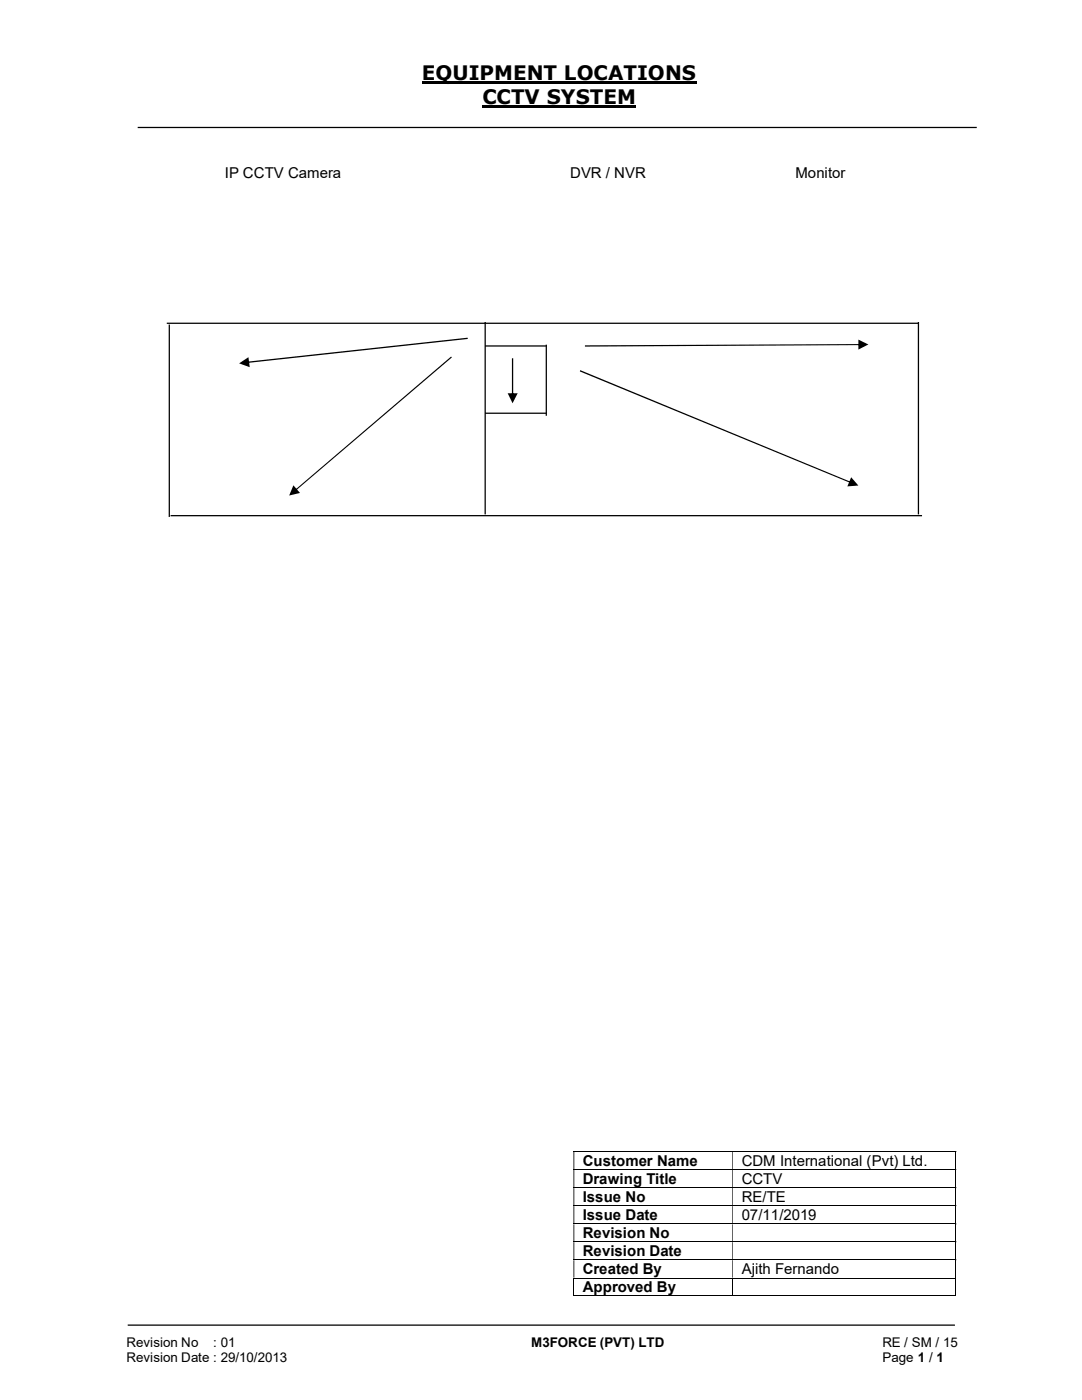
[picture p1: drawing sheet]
<svg xmlns="http://www.w3.org/2000/svg" width="216mm" height="279mm" viewBox="0 0 216 279" stroke-linecap="round" stroke-linejoin="round" font-family="sans-serif">
<path d="M84.2 16.5h54.8M96.3 21.3h30.7" fill="none" stroke="#000" stroke-width=".42"/>
<path d="M27.5 25.4h167.4M33.3 64.5h150M33.8 64.8v38.4M96.8 64.3v38.4M96.8 69h12.2M109 68.8v14.2M183.3 64.3v38.4M96.8 82.5h12.2M34 102.9h150M25.5 264.5h165" fill="none" stroke="#000" stroke-width=".25"/>
<g fill="none" stroke="#000" stroke-width=".2">
<path d="M114.4 229.8h76.3M114.4 233.4h76.3M114.4 237h76.3M190.8 229.9v3.4M190.8 233.5v3.4M190.8 237.1v3.4M114.4 240.6h76.3M114.4 244.3h76.3M114.4 247.8h76.3M114.4 251.4h76.3M114.4 255.1h76.3M114.4 258.6h31.7"/>
<path d="M114.5 255.1v3.6M146.2 255.1v3.6M146.3 258.6h44.4M190.8 240.7v3.5M190.8 244.3v3.4M190.8 247.9v3.4M190.8 251.5v3.5M190.8 255.1v3.6"/>
</g>
<g fill="#000">
<path d="M190.7 229.7h.1v.2h-.1zM114.4 229.9h.2v3.4h-.2zM146.1 229.9h.2v3.4h-.2z" fill-rule="evenodd"/>
<path d="M190.7 233.3h.1v.2h-.1zM114.4 233.5h.2v3.4h-.2zM146.1 233.5h.2v3.4h-.2z" fill-rule="evenodd"/>
<path d="M190.7 236.9h.1v.2h-.1zM114.4 237.1h.2v3.4h-.2zM146.1 237.1h.2v3.4h-.2z" fill-rule="evenodd"/>
<path d="M190.7 240.5h.1v.2h-.1zM114.4 240.7h.2v3.5h-.2zM146.1 240.7h.2v3.5h-.2z" fill-rule="evenodd"/>
<path d="M190.7 244.2h.1v.1h-.1zM114.4 244.3h.2v3.4h-.2zM146.1 244.3h.2v3.4h-.2z" fill-rule="evenodd"/>
<path d="M190.7 247.7h.1v.2h-.1zM114.4 247.9h.2v3.4h-.2zM146.1 247.9h.2v3.4h-.2z" fill-rule="evenodd"/>
<path d="M190.7 251.3h.1v.2h-.1zM114.4 251.5h.2v3.5h-.2zM146.1 251.5h.2v3.5h-.2z" fill-rule="evenodd"/>
</g>
<g fill="#000">
<path d="M190.7 255h.1v.1h-.1zM190.7 258.6h.1v.1h-.1z"/>
<path d="M58.9 97.7l31.1-26.5 .2 .1-31.2 26.6zM58.5 96.9l1.4 1.5-2.2 .5z"/>
<path d="M49.4 72.2l43.9-4.8v.2l-43.9 4.8zM47.7 72.5l1.9-1.2 .2 2z"/>
<path d="M102.2 71.5h.2v7.3h-.2zM101.3 78.5h2l-1 2z"/>
<path d="M115.8 73.9l54 22.3-.1 .2-54-22.3zM169.8 95.3l1.5 1.6-2.2 .2z"/>
<path d="M116.7 68.9l54.9-.2v.2l-54.9 .3zM171.3 67.8l2 .9-2 1.1z"/>
</g>
<g font-size="4">
<text x="84.2" y="16">EQUIPMENT LOCATIONS</text>
<text x="96.3" y="20.8">CCTV SYSTEM</text>
</g>
<g font-size="3">
<text x="44.9" y="35.5">IP CCTV Camera</text>
<text x="113.8" y="35.5">DVR / NVR</text>
<text x="158.7" y="35.5">Monitor</text>
<text x="116.3" y="232.7">Customer Name</text>
<text x="148" y="232.7">CDM International (Pvt) Ltd.</text>
<text x="116.3" y="236.3">Drawing Title</text>
<text x="116.3" y="239.9">Issue No</text>
<text x="148" y="236.3">CCTV</text>
<text x="148" y="239.9">RE/TE</text>
<text x="116.3" y="243.5">Issue Date</text>
<text x="148" y="243.5">07/11/2019</text>
<text x="116.3" y="247.1">Revision No</text>
<text x="116.3" y="250.7">Revision Date</text>
<text x="116.3" y="254.3">Created By</text>
<text x="116.3" y="257.9">Approved By</text>
<text x="148" y="254.3">Ajith Fernando</text>
</g>
<g font-size="2.7">
<text x="25.2" y="268.8">Revision No</text>
<text x="42.6" y="268.8">: 01</text>
<text x="106" y="268.8">M3FORCE (PVT) LTD</text>
<text x="176.1" y="268.8">RE / SM / 15</text>
<text x="25.2" y="271.8">Revision Date : 29/10/2013</text>
<text x="176.1" y="271.8">Page 1 / 1</text>
</g>
</svg>
